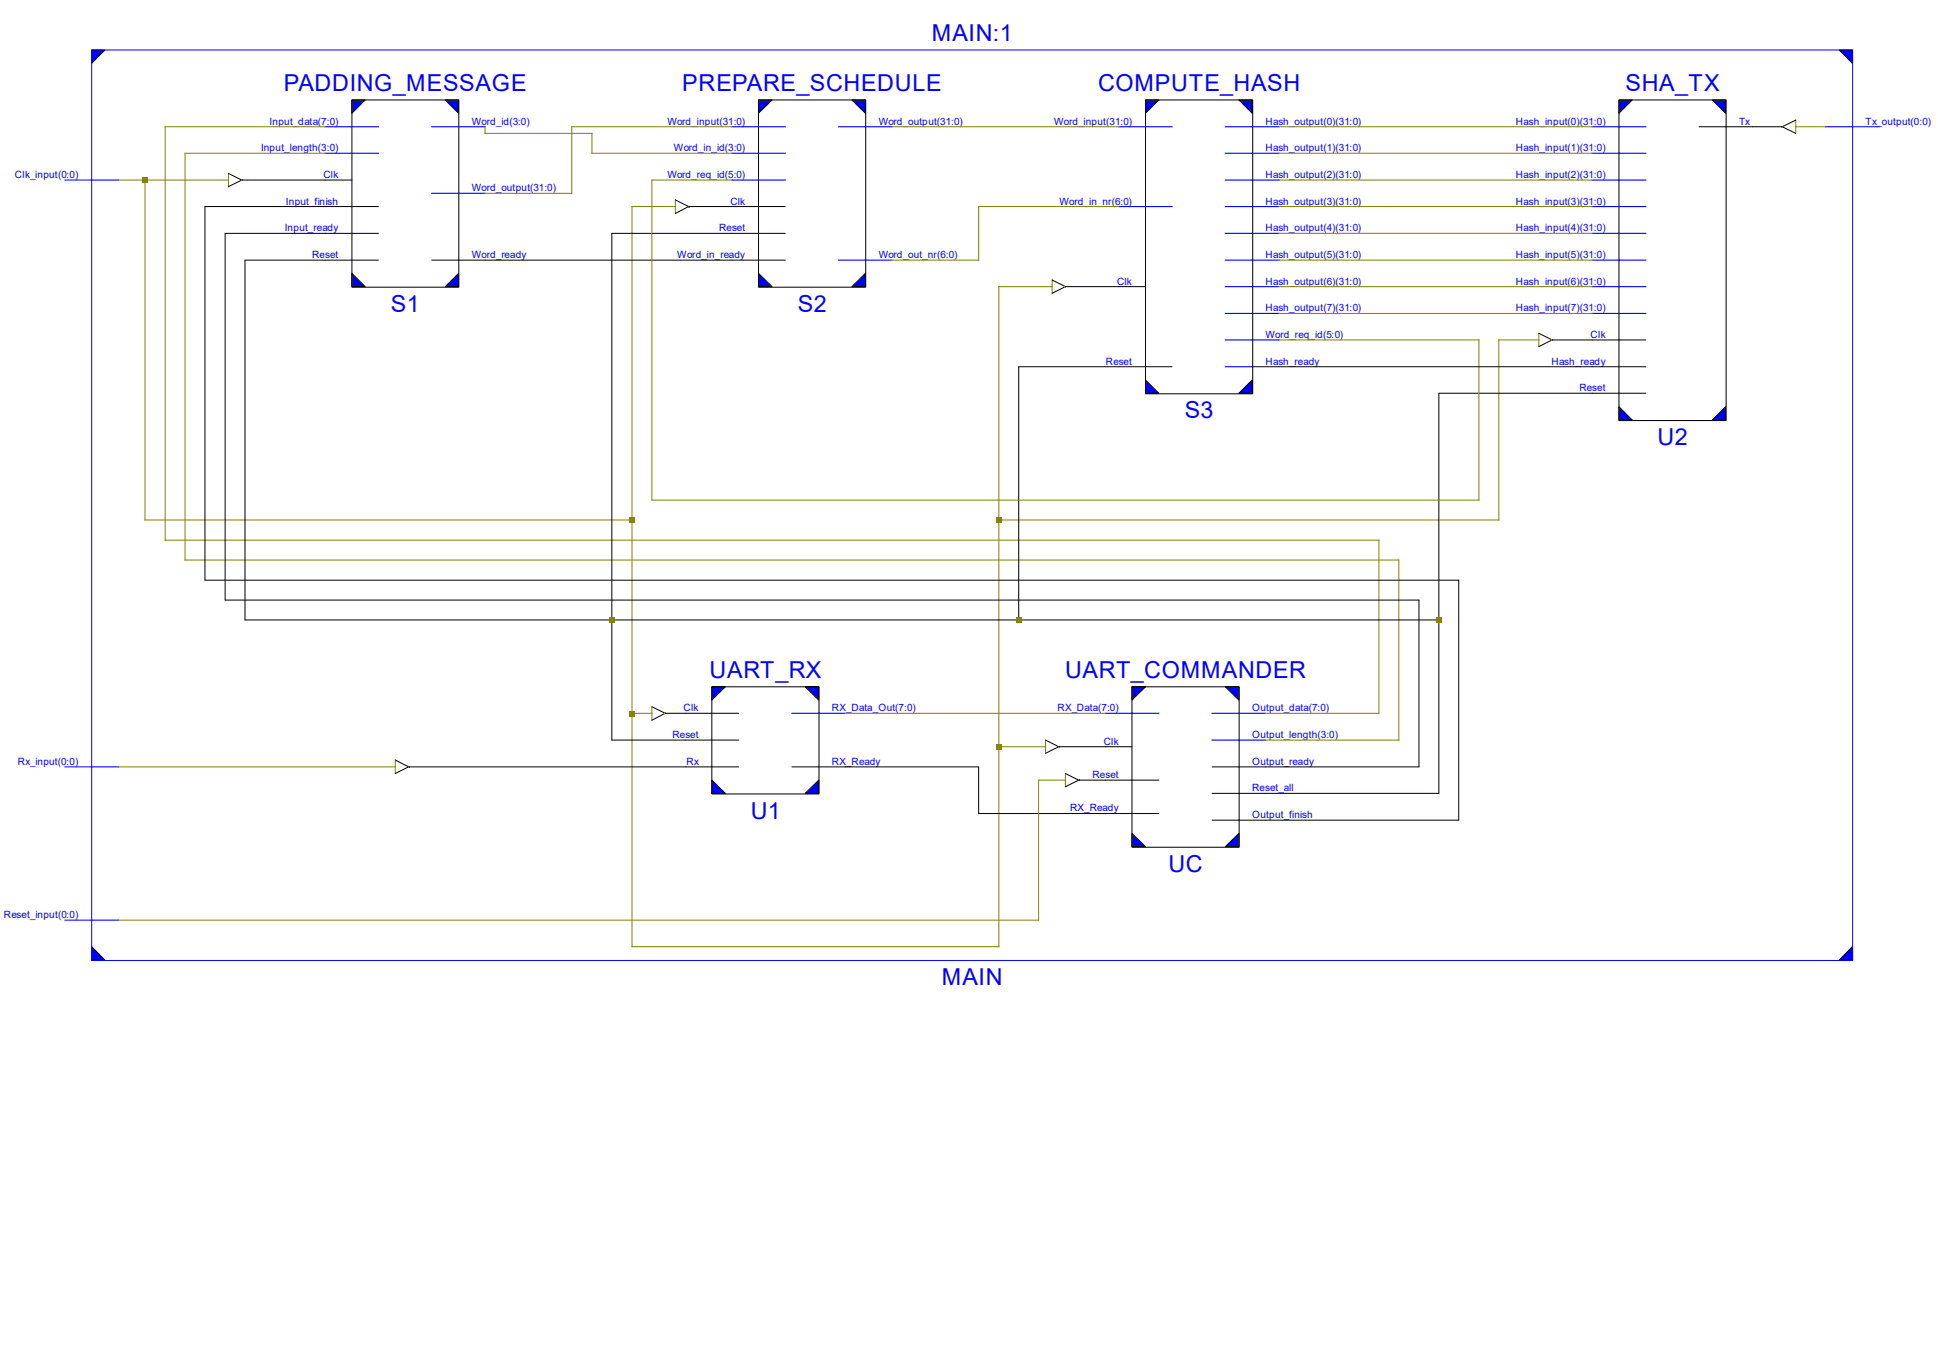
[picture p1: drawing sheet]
<svg xmlns="http://www.w3.org/2000/svg" width="297mm" height="210mm" viewBox="0 0 297 210" stroke-linecap="round" stroke-linejoin="round" font-family="sans-serif">
<path d="M14.1 7.7h2l-2 2z" fill="#00f"/>
<path d="M14.1 7.7h2l-2 2z" fill="none" stroke="#000" stroke-width=".15"/>
<path d="M281.9 7.7h2v2z" fill="#00f"/>
<path d="M281.9 7.7h2v2z" fill="none" stroke="#000" stroke-width=".15"/>
<path d="M14.1 145.1l2 2.1h-2z" fill="#00f"/>
<path d="M14.1 145.1l2 2.1h-2z" fill="none" stroke="#000" stroke-width=".15"/>
<path d="M283.9 145.1v2.1h-2z" fill="#00f"/>
<path d="M283.9 145.1v2.1h-2z" fill="none" stroke="#000" stroke-width=".15"/>
<path d="M53.9 15.3h2.1l-2.1 2.1z" fill="#00f"/>
<path d="M53.9 15.3h2.1l-2.1 2.1z" fill="none" stroke="#000" stroke-width=".15"/>
<path d="M68.2 15.3h2.1v2.1z" fill="#00f"/>
<path d="M68.2 15.3h2.1v2.1z" fill="none" stroke="#000" stroke-width=".15"/>
<path d="M53.9 41.9l2.1 2h-2.1z" fill="#00f"/>
<path d="M53.9 41.9l2.1 2h-2.1z" fill="none" stroke="#000" stroke-width=".15"/>
<path d="M70.3 41.9v2h-2.1z" fill="#00f"/>
<path d="M53.9 15.3h16.4v28.7h-16.4zM49.8 35.8h8.2M49.8 31.7h8.2M49.8 39.9h8.2M49.8 27.6h4.1M66.2 39.9h8.1M70.3 41.9v2h-2.1z" fill="none" stroke="#000" stroke-width=".15"/>
<path d="M49.8 19.4h8.2M66.2 19.4h8.1M49.8 23.5h8.2M66.2 29.6h8.1" fill="none" stroke="#00f" stroke-width=".17"/>
<path d="M116.2 15.3h2.1l-2.1 2.1z" fill="#00f"/>
<path d="M116.2 15.3h2.1l-2.1 2.1z" fill="none" stroke="#000" stroke-width=".15"/>
<path d="M130.6 15.3h2v2.1z" fill="#00f"/>
<path d="M130.6 15.3h2v2.1z" fill="none" stroke="#000" stroke-width=".15"/>
<path d="M116.2 41.9l2.1 2h-2.1z" fill="#00f"/>
<path d="M116.2 41.9l2.1 2h-2.1z" fill="none" stroke="#000" stroke-width=".15"/>
<path d="M130.6 43.9l2-2v2z" fill="#00f"/>
<path d="M116.2 15.3h16.5v28.7h-16.5zM112.2 31.7h8.2M112.2 39.9h8.2M112.2 35.8h8.2M130.6 43.9l2-2v2z" fill="none" stroke="#000" stroke-width=".15"/>
<path d="M112.2 19.4h8.2M128.5 19.4h8.2M112.2 23.5h8.2M112.2 27.6h8.2M128.5 39.9h8.2" fill="none" stroke="#00f" stroke-width=".17"/>
<path d="M109.1 105.3h2.1l-2.1 2z" fill="#00f"/>
<path d="M109.1 105.3h2.1l-2.1 2z" fill="none" stroke="#000" stroke-width=".15"/>
<path d="M123.4 105.3h2.1v2z" fill="#00f"/>
<path d="M123.4 105.3h2.1v2z" fill="none" stroke="#000" stroke-width=".15"/>
<path d="M109.1 119.6l2.1 2h-2.1z" fill="#00f"/>
<path d="M109.1 119.6l2.1 2h-2.1z" fill="none" stroke="#000" stroke-width=".15"/>
<path d="M123.4 121.6l2.1-2v2z" fill="#00f"/>
<path d="M105 109.3h8.2M105 113.5h8.2M105 117.6h8.2M109.1 105.3h16.4v16.4h-16.4zM121.4 117.6h8.1M123.4 121.6l2.1-2v2z" fill="none" stroke="#000" stroke-width=".15"/>
<path d="M121.4 109.3h8.1" fill="none" stroke="#00f" stroke-width=".17"/>
<path d="M175.6 15.3h2l-2 2.1z" fill="#00f"/>
<path d="M175.6 15.3h2l-2 2.1z" fill="none" stroke="#000" stroke-width=".15"/>
<path d="M189.9 15.3h2v2.1z" fill="#00f"/>
<path d="M189.9 15.3h2v2.1z" fill="none" stroke="#000" stroke-width=".15"/>
<path d="M175.6 58.3l2 2h-2z" fill="#00f"/>
<path d="M175.6 58.3l2 2h-2z" fill="none" stroke="#000" stroke-width=".15"/>
<path d="M189.9 60.3l2-2v2z" fill="#00f"/>
<path d="M175.6 15.3h16.4v45.1h-16.4zM171.4 56.2h8.2M171.4 43.9h4.2M191.9 56.2h4.1M189.9 60.3l2-2v2z" fill="none" stroke="#000" stroke-width=".15"/>
<path d="M171.4 19.4h8.2M187.8 19.4h8.2M171.4 31.7h8.2M187.8 31.7h8.2M187.8 23.5h8.2M187.8 27.6h8.2M187.8 35.8h8.2M187.8 39.9h8.2M187.8 52.1h8.2M187.8 43.9h8.2M187.8 48h8.2M187.8 56.2h4.1" fill="none" stroke="#00f" stroke-width=".17"/>
<path d="M173.5 105.3h2.1l-2.1 2z" fill="#00f"/>
<path d="M173.5 105.3h2.1l-2.1 2z" fill="none" stroke="#000" stroke-width=".15"/>
<path d="M187.8 105.3h2.1v2z" fill="#00f"/>
<path d="M187.8 105.3h2.1v2z" fill="none" stroke="#000" stroke-width=".15"/>
<path d="M173.5 127.8l2.1 2h-2.1z" fill="#00f"/>
<path d="M173.5 127.8l2.1 2h-2.1z" fill="none" stroke="#000" stroke-width=".15"/>
<path d="M187.8 129.8l2.1-2v2z" fill="#00f"/>
<path d="M169.4 119.6h8.2M169.4 114.5h4.1M173.5 105.3h16.4v24.6h-16.4zM185.8 117.6h8.1M169.4 124.7h8.2M185.8 125.7h8.1M185.8 121.6h8.1M187.8 129.8l2.1-2v2z" fill="none" stroke="#000" stroke-width=".15"/>
<path d="M169.4 109.3h8.2M185.8 109.3h8.1M185.8 113.5h8.1" fill="none" stroke="#00f" stroke-width=".17"/>
<path d="M248.1 15.3h2l-2 2.1z" fill="#00f"/>
<path d="M248.1 15.3h2l-2 2.1z" fill="none" stroke="#000" stroke-width=".15"/>
<path d="M262.4 15.3h2.1v2.1z" fill="#00f"/>
<path d="M262.4 15.3h2.1v2.1z" fill="none" stroke="#000" stroke-width=".15"/>
<path d="M248.1 62.4l2 2h-2z" fill="#00f"/>
<path d="M248.1 62.4l2 2h-2z" fill="none" stroke="#000" stroke-width=".15"/>
<path d="M264.5 62.4v2h-2.1z" fill="#00f"/>
<path d="M248.1 15.3h16.4v49.2h-16.4zM260.4 19.4h8.2M244 52.1h8.2M244 56.2h8.2M244 60.3h8.2M264.5 62.4v2h-2.1z" fill="none" stroke="#000" stroke-width=".15"/>
<path d="M244 19.4h8.2M279.8 19.4h4.1M14.1 27.6h4.1M244 23.5h8.2M244 27.6h8.2M244 31.7h8.2M244 35.8h8.2M244 39.9h8.2M244 43.9h8.2M244 48h8.2M14.1 117.6h4.1M14.1 141.1h4.1" fill="none" stroke="#00f" stroke-width=".17"/>
<path d="M49.8 19.4h-24.5v63.4h186v26.5h-17.4M18.2 27.6h16.8M22.2 27.6v52.1h74.7M49.8 23.5h-21.4v62.4h186v27.6h-20.5M103.5 31.7h-6.6v113.4h56.2v-101.2h8.1M235.8 52.1h-6.1v27.6h-76.6M96.9 109.3h3M153.1 114.5h7.1" fill="none" stroke="#808000" stroke-width=".15"/>
<g fill="#808000">
<path d="M21.8 27.2h.9v.8h-.9z" fill-rule="evenodd"/>
<path d="M96.5 79.3h.8v.9h-.8z" fill-rule="evenodd"/>
<path d="M96.5 109h.8v.8h-.8z" fill-rule="evenodd"/>
<path d="M152.7 79.3h.8v.9h-.8z" fill-rule="evenodd"/>
<path d="M152.7 114.1h.8v.8h-.8z" fill-rule="evenodd"/>
</g>
<path d="M49.8 31.7h-18.4v57.2h192.2v36.8h-29.7M49.8 35.8h-15.3v56.2h183v25.6h-23.6M49.8 39.9h-12.3v55.1h183M112.2 35.8h-18.4v77.7h11.2M171.4 56.2h-15.3v38.8M244 60.3h-23.5v61.3h-26.6" fill="none" stroke="#000" stroke-width=".15"/>
<g fill="#808000">
<path d="M93.4 94.7h.8v.8h-.8z" fill-rule="evenodd"/>
<path d="M155.7 94.7h.9v.8h-.9z" fill-rule="evenodd"/>
<path d="M220.1 94.7h.9v.8h-.9z" fill-rule="evenodd"/>
</g>
<g fill="none" stroke="#808000" stroke-width=".15">
<path d="M74.3 19.4v1h16.4v3.1h21.5M112.2 19.4h-24.6v10.2h-13.3M136.7 19.4h34.7M196 19.4h48M275.2 19.4h4.6M35 26.6v2M112.2 27.6h-12.3v49.1h126.8v-24.6h-30.7M171.4 31.7h-21.4v8.2h-13.3M196 23.5h48M196 27.6h48M196 39.9h48M196 31.7h48"/>
<path d="M196 35.8h48M196 43.9h48M196 48h48M18.2 117.6h42.4M129.5 109.3h39.9M163.3 119.6h-4.1v21.5h-141"/>
</g>
<path d="M35 26.6l2 1-2 1M74.3 39.9h37.9M196 56.2h48M129.5 117.6h20.5v7.1h19.4" fill="none" stroke="#000" stroke-width=".15"/>
<path d="M36.9 27.5h.3v.2h-.3z" fill-rule="evenodd" fill="#808000"/>
<path d="M37 27.6h12.8M103.5 30.6l2 1.1-2 1" fill="none" stroke="#000" stroke-width=".15"/>
<path d="M103.5 30.6v2.1" fill="none" stroke="#808000" stroke-width=".15"/>
<path d="M105.4 31.5h.3v.3h-.3z" fill-rule="evenodd" fill="#808000"/>
<path d="M105.5 31.7h6.7M99.9 108.3l2 1-2 1.1" fill="none" stroke="#000" stroke-width=".15"/>
<path d="M99.9 108.3v2.1" fill="none" stroke="#808000" stroke-width=".15"/>
<path d="M101.8 109.2h.3v.3h-.3z" fill-rule="evenodd" fill="#808000"/>
<path d="M60.6 116.5l2 1.1-2 1M101.9 109.3h3.1" fill="none" stroke="#000" stroke-width=".15"/>
<path d="M60.6 116.5v2.1" fill="none" stroke="#808000" stroke-width=".15"/>
<path d="M62.5 117.4h.2v.3h-.2z" fill-rule="evenodd" fill="#808000"/>
<path d="M161.2 42.9l2.1 1-2.1 1.1M62.6 117.6h42.4" fill="none" stroke="#000" stroke-width=".15"/>
<path d="M161.2 42.9v2.1" fill="none" stroke="#808000" stroke-width=".15"/>
<path d="M163.2 43.8h.2v.3h-.2z" fill-rule="evenodd" fill="#808000"/>
<path d="M163.3 43.9h8.1M160.2 113.5l2.1 1-2.1 1" fill="none" stroke="#000" stroke-width=".15"/>
<path d="M160.2 113.5v2" fill="none" stroke="#808000" stroke-width=".15"/>
<path d="M162.1 114.3h.3v.3h-.3z" fill-rule="evenodd" fill="#808000"/>
<path d="M162.3 114.5h7.1M163.3 118.6l2 1-2 1" fill="none" stroke="#000" stroke-width=".15"/>
<path d="M163.3 118.6v2" fill="none" stroke="#808000" stroke-width=".15"/>
<path d="M165.2 119.5h.2v.2h-.2z" fill-rule="evenodd" fill="#808000"/>
<path d="M235.8 51.1l2.1 1-2.1 1M165.3 119.6h4.1" fill="none" stroke="#000" stroke-width=".15"/>
<path d="M235.8 51.1v2" fill="none" stroke="#808000" stroke-width=".15"/>
<path d="M237.7 52h.3v.2h-.3z" fill-rule="evenodd" fill="#808000"/>
<path d="M275.2 18.4l-2.1 1 2.1 1M237.9 52.1h6.1" fill="none" stroke="#000" stroke-width=".15"/>
<path d="M275.2 18.4v2" fill="none" stroke="#808000" stroke-width=".15"/>
<path d="M273 19.3h.3v.3h-.3z" fill-rule="evenodd" fill="#808000"/>
<path d="M268.6 19.4h4.5" fill="none" stroke="#000" stroke-width=".15"/>
<path d="M14.1 7.7h269.8v139.5h-269.8zM283.9 19.4h4.1M9.9 27.6h4.2M9.9 117.6h4.2M9.9 141.1h4.2" fill="none" stroke="#00f" stroke-width=".15"/>
<g font-size="3.6" fill="#00f">
<text x="142.8" y="6.3">MAIN:1</text>
<text x="43.5" y="13.9">PADDING_MESSAGE</text>
<text x="104.6" y="13.9">PREPARE_SCHEDULE</text>
<text x="168.3" y="13.9">COMPUTE_HASH</text>
<text x="249.1" y="13.9">SHA_TX</text>
<text x="59.9" y="47.8">S1</text>
<text x="122.3" y="47.8">S2</text>
<text x="181.6" y="64.1">S3</text>
<text x="254" y="68.2">U2</text>
<text x="108.7" y="103.9">UART_RX</text>
<text x="163.2" y="103.9">UART_COMMANDER</text>
<text x="115.1" y="125.5">U1</text>
<text x="179.1" y="133.6">UC</text>
<text x="144.4" y="151">MAIN</text>
</g>
<g font-size="1.5" fill="#00f">
<text x="40" y="23.2">Input_length(3:0)</text>
<text x="41.3" y="19.1">Input_data(7:0)</text>
<text x="72.3" y="19.1">Word_id(3:0)</text>
<text x="102.3" y="19.1">Word_input(31:0)</text>
<text x="103.3" y="23.2">Word_in_id(3:0)</text>
<text x="134.7" y="19.1">Word_output(31:0)</text>
<text x="161.5" y="19.1">Word_input(31:0)</text>
<text x="193.9" y="19.1">Hash_output(0)(31:0)</text>
<text x="193.9" y="23.2">Hash_output(1)(31:0)</text>
<text x="232.3" y="19.1">Hash_input(0)(31:0)</text>
<text x="232.3" y="23.2">Hash_input(1)(31:0)</text>
<text x="266.5" y="19.1">Tx</text>
<text x="285.9" y="19.1">Tx_output(0:0)</text>
<text x="2.3" y="27.3">Clk_input(0:0)</text>
<text x="49.6" y="27.3">Clk</text>
<text x="72.3" y="29.3">Word_output(31:0)</text>
<text x="102.3" y="27.3">Word_req_id(5:0)</text>
<text x="193.9" y="27.3">Hash_output(2)(31:0)</text>
<text x="232.3" y="27.3">Hash_input(2)(31:0)</text>
<text x="43.6" y="35.5">Input_ready</text>
<text x="43.8" y="31.4">Input_finish</text>
<text x="110.2" y="35.5">Reset</text>
<text x="111.9" y="31.4">Clk</text>
<text x="162.4" y="31.4">Word_in_nr(6:0)</text>
<text x="193.9" y="31.4">Hash_output(3)(31:0)</text>
<text x="193.9" y="35.5">Hash_output(4)(31:0)</text>
<text x="232.3" y="31.4">Hash_input(3)(31:0)</text>
<text x="232.3" y="35.5">Hash_input(4)(31:0)</text>
<text x="47.8" y="39.5">Reset</text>
<text x="72.3" y="39.5">Word_ready</text>
<text x="103.8" y="39.5">Word_in_ready</text>
<text x="134.7" y="39.5">Word_out_nr(6:0)</text>
<text x="193.9" y="39.5">Hash_output(5)(31:0)</text>
<text x="232.3" y="39.5">Hash_input(5)(31:0)</text>
<text x="171.2" y="43.6">Clk</text>
<text x="193.9" y="43.6">Hash_output(6)(31:0)</text>
<text x="193.9" y="47.7">Hash_output(7)(31:0)</text>
<text x="232.3" y="43.6">Hash_input(6)(31:0)</text>
<text x="232.3" y="47.7">Hash_input(7)(31:0)</text>
<text x="193.9" y="51.8">Word_req_id(5:0)</text>
<text x="243.8" y="51.8">Clk</text>
<text x="169.5" y="55.9">Reset</text>
<text x="193.9" y="55.9">Hash_ready</text>
<text x="237.8" y="55.9">Hash_ready</text>
<text x="242.1" y="60">Reset</text>
<text x="103" y="113.1">Reset</text>
<text x="104.8" y="109.1">Clk</text>
<text x="127.5" y="109.1">RX_Data_Out(7:0)</text>
<text x="162.1" y="109.1">RX_Data(7:0)</text>
<text x="191.9" y="109.1">Output_data(7:0)</text>
<text x="191.9" y="113.1">Output_length(3:0)</text>
<text x="2.8" y="117.2">Rx_input(0:0)</text>
<text x="105.2" y="117.2">Rx</text>
<text x="127.5" y="117.2">RX_Ready</text>
<text x="167.4" y="119.3">Reset</text>
<text x="169.2" y="114.2">Clk</text>
<text x="191.9" y="117.2">Output_ready</text>
<text x="164" y="124.4">RX_Ready</text>
<text x="191.9" y="121.3">Reset_all</text>
<text x="191.9" y="125.4">Output_finish</text>
<text x=".6" y="140.7">Reset_input(0:0)</text>
</g>
</svg>
